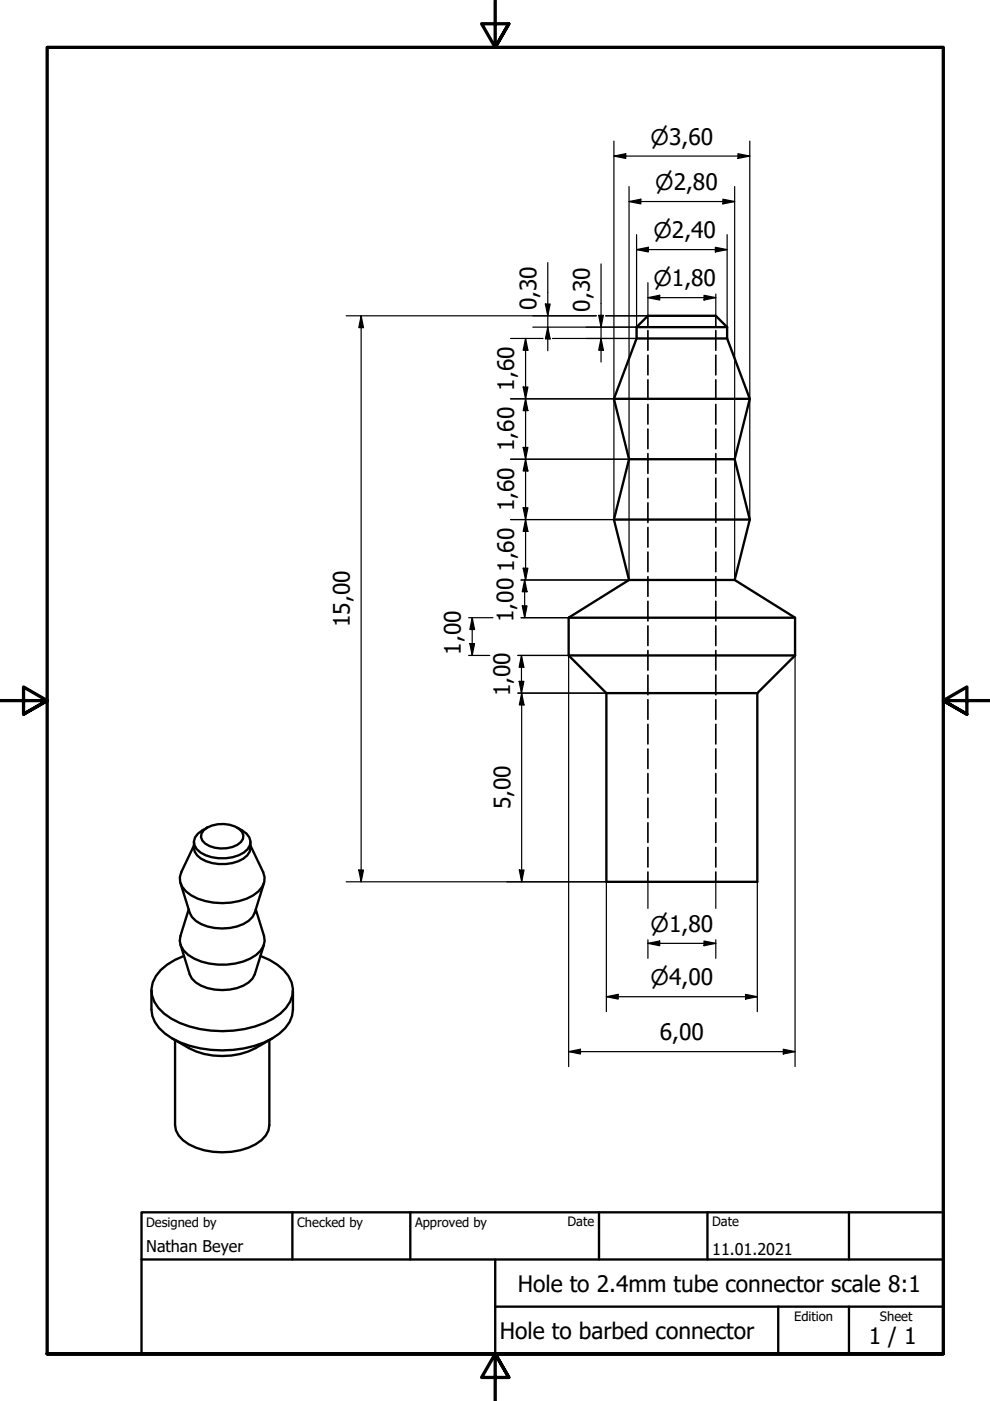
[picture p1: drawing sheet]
<svg xmlns="http://www.w3.org/2000/svg" width="210mm" height="297mm" viewBox="0 0 210 297" stroke-linecap="round" stroke-linejoin="round" font-family="sans-serif">
<!-- layer: Visible (ISO) -->
<g fill="none" stroke="#000" stroke-width=".5">
<path d="M135 69.4v2.4l-4.8 12.8M135 69.4h19.2M135 69.4l2.4-2.4h14.4l2.4 2.4M135 71.8h19.2M154.2 71.8l4.8 12.8-3.2 12.8M154.2 69.4v2.4M130.2 84.6l3.2 12.8-3.2 12.8M130.2 84.6h28.8M133.4 97.4h22.4M155.8 97.4l3.2 12.8-3.2 12.8M130.2 110.2l3.2 12.8-12.8 8M130.2 110.2h28.8"/>
<path d="M120.6 139h48M120.6 131h48M120.6 139l8 8M120.6 131v8M133.4 123h22.4M155.8 123l12.8 8v8M168.6 139l-8 8M128.6 147v40h32v-40M128.6 147h32M41.1 179.3l-2.7 5.6a3.4 3.4 0 0 0 1 4.1 12.8 12.8 0 0 0 11.3 2 7.9 7.9 0 0 0 4.9-3l.4-1 .1-1-.3-1.1-2.7-5.6M41.1 178.5a3.4 3.4 0 0 0 2.6 4.1 8.8 8.8 0 0 0 8.7-1.2l.5-.8 .2-2.1M43.2 176.1a6.5 6.5 0 0 1 7.5-.4 1.88 1.88 0 0 1 .9 1.9 1.88 1.88 0 0 1-1.3 1.5 6.9 6.9 0 0 1-6.8-.2 1.75 1.75 0 0 1-.3-2.8z"/>
<path d="M43.9 175.5l-1 .6a2.55 2.55 0 0 0-1.2 4 8.4 8.4 0 0 0 8.9 1.2 3.3 3.3 0 0 0 2.5-2.9l-.2-.9-.6-.8-2-1.2M38.3 187.2l1.9 6.3a5.2 5.2 0 0 0 3.8 2.9 10.6 10.6 0 0 0 8.7-1.2l.8-.8 .5-.9 2-6.3M40 192.8l-1.7 5.6a3.7 3.7 0 0 0 1.6 4.1 13.5 13.5 0 0 0 14.4 0 3.7 3.7 0 0 0 1.7-4.1l-1.8-5.6M32.1 210v4a6.7 6.7 0 0 0 2.9 5.1 20.7 20.7 0 0 0 14.5 3.5 16.9 16.9 0 0 0 11-4.6l.9-1.3 .5-1.3 .2-1.4v-4M38.3 200.3l1.9 6.3a5.2 5.2 0 0 0 3.8 2.9 10.6 10.6 0 0 0 8.7-1.2l.8-.8 .5-.9 2-6.3M39 202.7a10.8 10.8 0 0 0-6.6 5.6 5.8 5.8 0 0 0 2.4 6.6 20.6 20.6 0 0 0 14.7 3.6 16.7 16.7 0 0 0 11.1-4.8 5.6 5.6 0 0 0-.5-8l-1.3-1.2-1.7-1-1.9-.8M36.5 220.2a17.6 17.6 0 0 0 10.6 3.7 14.5 14.5 0 0 0 7.1-1.7l3.5-2M37.1 220.5v18a5 5 0 0 0 2.9 4.1 15.6 15.6 0 0 0 14.2 0 5 5 0 0 0 2.9-4.1v-18"/>
</g>
<!-- layer: Hidden (ISO) -->
<g fill="none" stroke="#000" stroke-width=".35">
<path d="M137.4 67v2.1M137.4 70.1v4.2M137.4 75.3v4.2M151.8 67v2.1M151.8 70.1v4.2M151.8 75.3v4.2M137.4 80.5v4.2M137.4 85.7v4.2M137.4 91v4.1M137.4 96.2v4.2M151.8 80.5v4.2M151.8 85.7v4.2"/>
<path d="M151.8 91v4.1M151.8 96.2v4.2M137.4 101.4v4.2M137.4 106.6v4.2M137.4 111.8v4.2M137.4 117v4.2M151.8 101.4v4.2M151.8 106.6v4.2M151.8 111.8v4.2M151.8 117v4.2M137.4 122.3v4.1M137.4 127.5v4.2"/>
<path d="M137.4 132.7v4.2M137.4 137.9v4.2M151.8 122.3v4.1M151.8 127.5v4.2M151.8 132.7v4.2M151.8 137.9v4.2M137.4 143.1v4.2M137.4 148.4v4.1M137.4 153.6v4.1M137.4 158.8v4.2M151.8 143.1v4.2M151.8 148.4v4.1"/>
<path d="M151.8 153.6v4.1M151.8 158.8v4.2M137.4 164v4.2M137.4 169.2v4.2M137.4 174.4v4.2M137.4 179.7v4.1M151.8 164v4.2M151.8 169.2v4.2M151.8 174.4v4.2M151.8 179.7v4.1M137.4 184.9v2.1M151.8 184.9v2.1"/>
</g>
<!-- layer: Border (ISO) -->
<path d="M105 0v10l-2.9-5h5.8l-2.9 5 2.9-5M0 148.5h10l-5-2.8v5.7l5-2.9-5 2.9M210 148.5h-10l5-2.8v5.7l-5-2.9 5 2.9M10 287v-277h190v277h-190h190M107.9 292l-2.9-5 2.9 5h-5.8l2.9-5v10" fill="none" stroke="#000" stroke-width=".7"/>
<!-- layer: Title (ISO) -->
<path d="M30 257h170v30h-170zM62 257v10M87 257v10M127 257v10M150 257v10M180 257v10M30 267h170M105 277h95M105 267v20M165 277v10M180 277v10" fill="none" stroke="#000" stroke-width=".5"/>
<!-- layer: Dimension (ISO) -->
<g fill="none" stroke="#000" stroke-width=".25">
<path d="M130.2 33.1l2.5-.5v1zM130.2 29.9v80.3h-21.9M130.2 33.1h28.8M133.4 39.6v83.4h-22.9M155.8 39.6v83.4M156.5 32.6l2.5 .5-2.5 .5zM159 29.9v80.3M116.1 55.7v18.7M127.4 56v20.8M133.4 42.7l2.5-.5v1zM133.4 42.7h22.4M135 52.9l2.5-.5v1z"/>
<path d="M135 49.7v22.1h-17.9M135 52.9h19.2M137.4 59.9v7.1h-9M151.7 52.4l2.5 .5-2.5 .5zM153.3 42.2l2.5 .5-2.5 .5zM154.2 49.7v22.1M73.4 67h53M76.6 67l.5 2.5h-1zM76.6 67v120M108.3 71.8h6.8M111.4 71.8l.5 2.5h-1zM111.4 71.8v51.2"/>
<path d="M113 69.4h22M115.6 64.5h1l-.5 2.5zM116.1 69.4l.5 2.5h-1zM126.9 66.9h1l-.5 2.5zM127.4 71.8l.5 2.5h-1zM137.4 63.1l2.5-.5v1zM137.4 63.1h14.4M149.3 62.6l2.5 .5-2.5 .5zM151.8 62.3v4.7M108.3 97.4h25.1M108.3 84.6h21.9M110.9 94.9h1l-.5 2.5z"/>
<path d="M110.9 82.1h1l-.5 2.5zM111.4 97.4l.5 2.5h-1zM111.4 84.6l.5 2.5h-1zM110.9 107.7h1l-.5 2.5zM111.4 110.2l.5 2.5h-1zM99.4 139h4.4M99.4 131h5.1M99.6 136.5h1l-.5 2.5zM100.1 131l.5 2.5h-1zM100.1 131v8M109.8 139h10.8v87.1M110.5 131h10.1"/>
<path d="M110.6 139l.5 2.5h-1zM110.6 139v8M110.7 128.5h1l-.5 2.5zM110.9 120.5h1l-.5 2.5zM111.2 123l.5 2.5h-1zM111.2 123v8M168.6 139v87.1M109.8 147h18.8M110.1 144.5h1l-.5 2.5zM110.6 147l.5 2.5h-1zM110.6 147v40M73.4 187h55.2v27.5"/>
<path d="M76.1 184.5h1l-.5 2.5zM110.1 184.5h1l-.5 2.5zM137.4 187v5.6M137.4 199.2v4M149.3 199.5l2.5 .5-2.5 .5zM151.8 187v5.6M151.8 199.2v4M160.6 187v27.5M128.6 211.3l2.5-.5v1zM128.6 211.3h32M137.4 200l2.5-.5v1zM137.4 200h14.4"/>
<path d="M158.1 210.8l2.5 .5-2.5 .5zM120.6 223l2.5-.5v1zM120.6 223h48M166.1 222.5l2.5 .5-2.5 .5z"/>
</g>
<g fill="#000">
<path d="M130.2 33.1l2.5-.5v1z" fill-rule="evenodd"/>
<path d="M156.5 32.6l2.5 .5-2.5 .5z" fill-rule="evenodd"/>
<path d="M133.4 42.7l2.5-.5v1z" fill-rule="evenodd"/>
<path d="M135 52.9l2.5-.5v1z" fill-rule="evenodd"/>
<path d="M151.7 52.4l2.5 .5-2.5 .5z" fill-rule="evenodd"/>
<path d="M153.3 42.2l2.5 .5-2.5 .5z" fill-rule="evenodd"/>
<path d="M76.6 67l.5 2.5h-1z" fill-rule="evenodd"/>
<path d="M111.4 71.8l.5 2.5h-1z" fill-rule="evenodd"/>
<path d="M115.6 64.5h1l-.5 2.5z" fill-rule="evenodd"/>
<path d="M116.1 69.4l.5 2.5h-1z" fill-rule="evenodd"/>
<path d="M126.9 66.9h1l-.5 2.5z" fill-rule="evenodd"/>
<path d="M127.4 71.8l.5 2.5h-1z" fill-rule="evenodd"/>
<path d="M137.4 63.1l2.5-.5v1z" fill-rule="evenodd"/>
<path d="M149.3 62.6l2.5 .5-2.5 .5z" fill-rule="evenodd"/>
<path d="M110.9 94.9h1l-.5 2.5z" fill-rule="evenodd"/>
<path d="M110.9 82.1h1l-.5 2.5z" fill-rule="evenodd"/>
<path d="M111.4 97.4l.5 2.5h-1z" fill-rule="evenodd"/>
<path d="M111.4 84.6l.5 2.5h-1z" fill-rule="evenodd"/>
<path d="M110.9 107.7h1l-.5 2.5z" fill-rule="evenodd"/>
<path d="M111.4 110.2l.5 2.5h-1z" fill-rule="evenodd"/>
<path d="M99.6 136.5h1l-.5 2.5z" fill-rule="evenodd"/>
<path d="M100.1 131l.5 2.5h-1z" fill-rule="evenodd"/>
<path d="M110.7 128.5h1l-.5 2.5z" fill-rule="evenodd"/>
<path d="M110.9 120.5h1l-.5 2.5z" fill-rule="evenodd"/>
<path d="M111.2 123l.5 2.5h-1z" fill-rule="evenodd"/>
<path d="M110.1 144.5h1l-.5 2.5z" fill-rule="evenodd"/>
<path d="M110.6 139l.5 2.5h-1z" fill-rule="evenodd"/>
<path d="M110.6 147l.5 2.5h-1z" fill-rule="evenodd"/>
<path d="M76.1 184.5h1l-.5 2.5z" fill-rule="evenodd"/>
<path d="M110.1 184.5h1l-.5 2.5z" fill-rule="evenodd"/>
<path d="M137.4 200l2.5-.5v1z" fill-rule="evenodd"/>
<path d="M128.6 211.3l2.5-.5v1z" fill-rule="evenodd"/>
<path d="M149.3 199.5l2.5 .5-2.5 .5z" fill-rule="evenodd"/>
<path d="M158.1 210.8l2.5 .5-2.5 .5z" fill-rule="evenodd"/>
<path d="M120.6 223l2.5-.5v1z" fill-rule="evenodd"/>
<path d="M166.1 222.5l2.5 .5-2.5 .5z" fill-rule="evenodd"/>
</g>
<g font-size="4.8">
<text x="113.7" y="65.8" transform="rotate(-90 113.7 65.8)">0,30</text>
<text x="125" y="66.1" transform="rotate(-90 125 66.1)">0,30</text>
<text x="109" y="82.8" transform="rotate(-90 109 82.8)">1,60</text>
<text x="109" y="95.6" transform="rotate(-90 109 95.6)">1,60</text>
<text x="109" y="108.4" transform="rotate(-90 109 108.4)">1,60</text>
<text x="109" y="121.2" transform="rotate(-90 109 121.2)">1,60</text>
<text x="108.8" y="131.9" transform="rotate(-90 108.8 131.9)">1,00</text>
<text x="74.2" y="132.9" transform="rotate(-90 74.2 132.9)">15,00</text>
<text x="97.7" y="138.8" transform="rotate(-90 97.7 138.8)">1,00</text>
<text x="108.2" y="147.6" transform="rotate(-90 108.2 147.6)">1,00</text>
<text x="108.2" y="171.6" transform="rotate(-90 108.2 171.6)">5,00</text>
<text x="139.9" y="220.6">6,00</text>
<text x="109.8" y="273.8">Hole to 2.4mm tube connector scale 8:1</text>
<text x="106" y="283.8">Hole to barbed connector</text>
<text x="184.2" y="285">1 / 1</text>
</g>
<g font-size="4.6">
<text x="137.9" y="30.7">⌀3,60</text>
<text x="138.9" y="40.3">⌀2,80</text>
<text x="138.6" y="50.5">⌀2,40</text>
<text x="138.6" y="60.7">⌀1,80</text>
<text x="137.9" y="197.6">⌀1,80</text>
<text x="137.9" y="208.9">⌀4,00</text>
</g>
<g font-size="3.4">
<text x="31" y="265.4">Nathan Beyer</text>
<text x="151" y="266">11.01.2021</text>
</g>
<g font-size="2.7">
<text x="31" y="260.1">Designed by</text>
<text x="63" y="260.1">Checked by</text>
<text x="88" y="260.1">Approved by</text>
<text x="120.3" y="260">Date</text>
<text x="151" y="260">Date</text>
<text x="168.4" y="280.1">Edition</text>
<text x="186.6" y="280.1">Sheet</text>
</g>
</svg>
